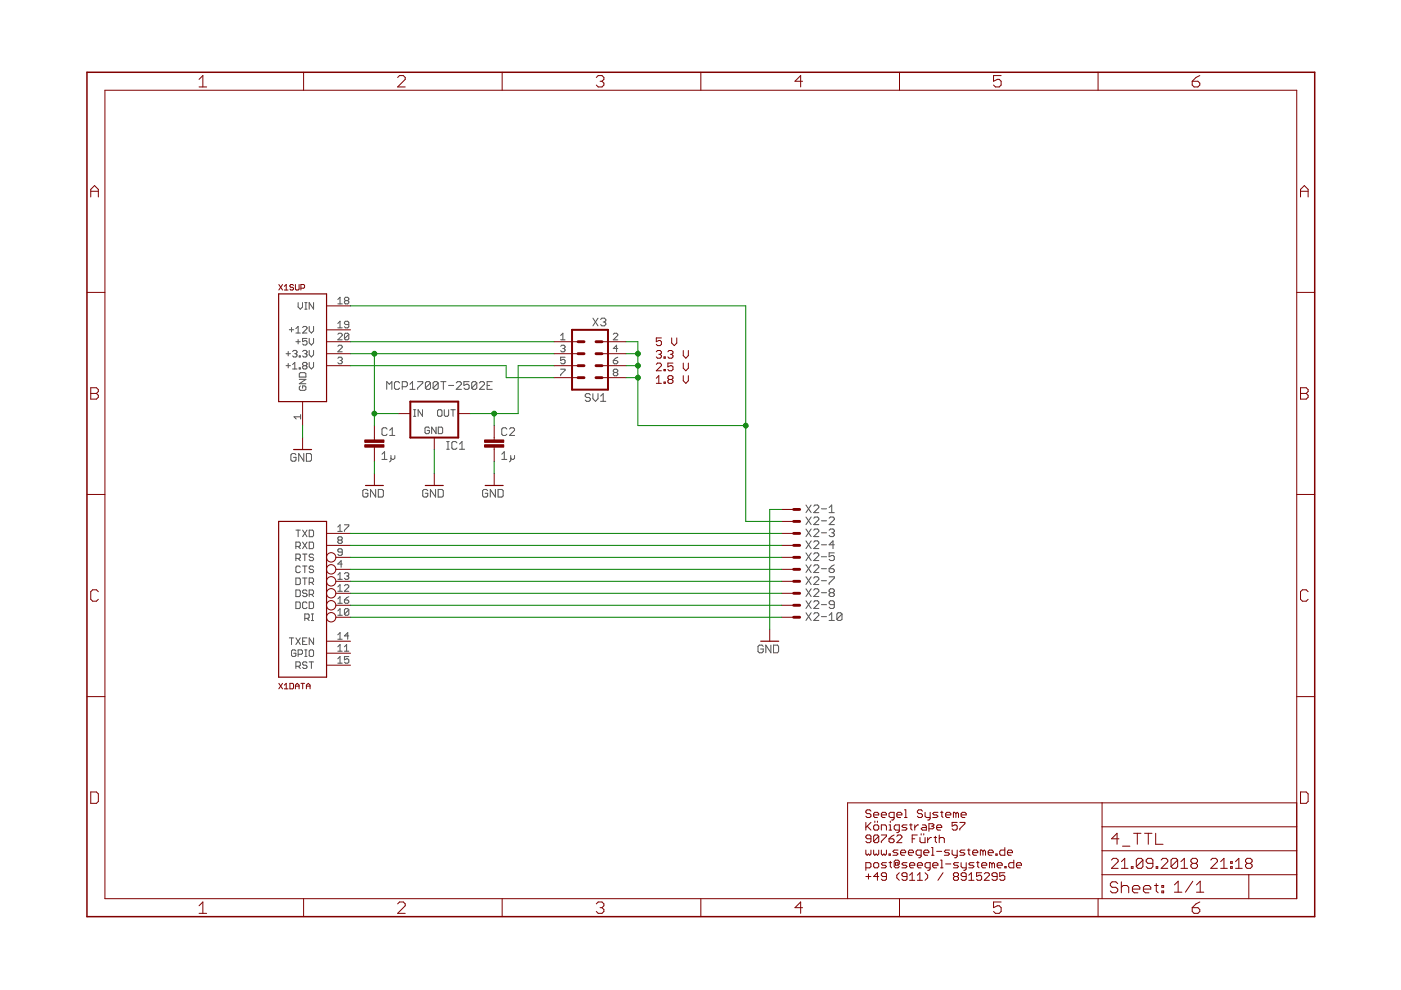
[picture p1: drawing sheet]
<?xml version="1.0" encoding="utf-8"?>
<!DOCTYPE eagle SYSTEM "eagle.dtd">
<eagle version="7.6.0">
<drawing>
<settings>
<setting alwaysvectorfont="yes"/>
<setting verticaltext="up"/>
</settings>
<grid distance="0.1" unitdist="inch" unit="inch" style="lines" multiple="1" display="no" altdistance="0.01" altunitdist="inch" altunit="inch"/>
<schematic xreflabel="%F%N" xrefpart="/%S.%C%R">
<libraries>
<library name="frames">
<symbols>
<symbol name="A4L-LOC">
<wire x1="256.54" y1="3.81" x2="256.54" y2="8.89" width="0.1016" layer="94"/>
<wire x1="256.54" y1="8.89" x2="256.54" y2="13.97" width="0.1016" layer="94"/>
<wire x1="256.54" y1="13.97" x2="256.54" y2="19.05" width="0.1016" layer="94"/>
<wire x1="256.54" y1="19.05" x2="256.54" y2="24.13" width="0.1016" layer="94"/>
<wire x1="161.29" y1="3.81" x2="161.29" y2="24.13" width="0.1016" layer="94"/>
<wire x1="161.29" y1="24.13" x2="215.265" y2="24.13" width="0.1016" layer="94"/>
<wire x1="215.265" y1="24.13" x2="256.54" y2="24.13" width="0.1016" layer="94"/>
<wire x1="246.38" y1="3.81" x2="246.38" y2="8.89" width="0.1016" layer="94"/>
<wire x1="246.38" y1="8.89" x2="256.54" y2="8.89" width="0.1016" layer="94"/>
<wire x1="246.38" y1="8.89" x2="215.265" y2="8.89" width="0.1016" layer="94"/>
<wire x1="215.265" y1="8.89" x2="215.265" y2="3.81" width="0.1016" layer="94"/>
<wire x1="215.265" y1="8.89" x2="215.265" y2="13.97" width="0.1016" layer="94"/>
<wire x1="215.265" y1="13.97" x2="256.54" y2="13.97" width="0.1016" layer="94"/>
<wire x1="215.265" y1="13.97" x2="215.265" y2="19.05" width="0.1016" layer="94"/>
<wire x1="215.265" y1="19.05" x2="256.54" y2="19.05" width="0.1016" layer="94"/>
<wire x1="215.265" y1="19.05" x2="215.265" y2="24.13" width="0.1016" layer="94"/>
<text x="217.17" y="15.24" size="2.54" layer="94">&gt;DRAWING_NAME</text>
<text x="217.17" y="10.16" size="2.286" layer="94">&gt;LAST_DATE_TIME</text>
<text x="230.505" y="5.08" size="2.54" layer="94">&gt;SHEET</text>
<text x="216.916" y="4.953" size="2.54" layer="94">Sheet:</text>
<frame x1="0" y1="0" x2="260.35" y2="179.07" columns="6" rows="4" layer="94"/>
</symbol>
</symbols>
<devicesets>
<deviceset name="A4L-LOC" prefix="FRAME" uservalue="yes">
<gates>
<gate name="G$1" symbol="A4L-LOC" x="0" y="0"/>
</gates>
<devices>
<device name="">
<technologies>
<technology name=""/>
</technologies>
</device>
</devices>
</deviceset>
</devicesets>
</library>
<library name="con-lstb">
<symbols>
<symbol name="MA04-2">
<wire x1="3.81" y1="-7.62" x2="-3.81" y2="-7.62" width="0.4064" layer="94"/>
<wire x1="1.27" y1="0" x2="2.54" y2="0" width="0.6096" layer="94"/>
<wire x1="1.27" y1="-2.54" x2="2.54" y2="-2.54" width="0.6096" layer="94"/>
<wire x1="1.27" y1="-5.08" x2="2.54" y2="-5.08" width="0.6096" layer="94"/>
<wire x1="-2.54" y1="0" x2="-1.27" y2="0" width="0.6096" layer="94"/>
<wire x1="-2.54" y1="-2.54" x2="-1.27" y2="-2.54" width="0.6096" layer="94"/>
<wire x1="-2.54" y1="-5.08" x2="-1.27" y2="-5.08" width="0.6096" layer="94"/>
<wire x1="-3.81" y1="5.08" x2="-3.81" y2="-7.62" width="0.4064" layer="94"/>
<wire x1="3.81" y1="-7.62" x2="3.81" y2="5.08" width="0.4064" layer="94"/>
<wire x1="-3.81" y1="5.08" x2="3.81" y2="5.08" width="0.4064" layer="94"/>
<wire x1="1.27" y1="2.54" x2="2.54" y2="2.54" width="0.6096" layer="94"/>
<wire x1="-2.54" y1="2.54" x2="-1.27" y2="2.54" width="0.6096" layer="94"/>
<text x="-3.81" y="-10.16" size="1.778" layer="96">&gt;VALUE</text>
<text x="-3.81" y="5.842" size="1.778" layer="95">&gt;NAME</text>
<pin name="1" x="7.62" y="-5.08" visible="pad" length="middle" direction="pas" swaplevel="1" rot="R180"/>
<pin name="3" x="7.62" y="-2.54" visible="pad" length="middle" direction="pas" swaplevel="1" rot="R180"/>
<pin name="5" x="7.62" y="0" visible="pad" length="middle" direction="pas" swaplevel="1" rot="R180"/>
<pin name="2" x="-7.62" y="-5.08" visible="pad" length="middle" direction="pas" swaplevel="1"/>
<pin name="4" x="-7.62" y="-2.54" visible="pad" length="middle" direction="pas" swaplevel="1"/>
<pin name="6" x="-7.62" y="0" visible="pad" length="middle" direction="pas" swaplevel="1"/>
<pin name="7" x="7.62" y="2.54" visible="pad" length="middle" direction="pas" swaplevel="1" rot="R180"/>
<pin name="8" x="-7.62" y="2.54" visible="pad" length="middle" direction="pas" swaplevel="1"/>
</symbol>
</symbols>
<devicesets>
<deviceset name="MA04-2" prefix="SV" uservalue="yes">
<gates>
<gate name="G$1" symbol="MA04-2" x="0" y="0"/>
</gates>
<devices>
<device name="" package="MA04-2">
<connects>
<connect gate="G$1" pin="1" pad="1"/>
<connect gate="G$1" pin="2" pad="2"/>
<connect gate="G$1" pin="3" pad="3"/>
<connect gate="G$1" pin="4" pad="4"/>
<connect gate="G$1" pin="5" pad="5"/>
<connect gate="G$1" pin="6" pad="6"/>
<connect gate="G$1" pin="7" pad="7"/>
<connect gate="G$1" pin="8" pad="8"/>
</connects>
<technologies>
<technology name="">
<attribute name="MF" value="" constant="no"/>
<attribute name="MPN" value="" constant="no"/>
<attribute name="OC_FARNELL" value="unknown" constant="no"/>
<attribute name="OC_NEWARK" value="unknown" constant="no"/>
</technology>
</technologies>
</device>
<device name="W" package="MA04-2W">
<connects>
<connect gate="G$1" pin="1" pad="1"/>
<connect gate="G$1" pin="2" pad="2"/>
<connect gate="G$1" pin="3" pad="3"/>
<connect gate="G$1" pin="4" pad="4"/>
<connect gate="G$1" pin="5" pad="5"/>
<connect gate="G$1" pin="6" pad="6"/>
<connect gate="G$1" pin="7" pad="7"/>
<connect gate="G$1" pin="8" pad="8"/>
</connects>
<technologies>
<technology name=""/>
</technologies>
</device>
</devices>
</deviceset>
</devicesets>
</library>
<library name="con-riacon_akl">
<symbols>
<symbol name="M">
<wire x1="1.27" y1="0" x2="0" y2="0" width="0.6096" layer="94"/>
<text x="2.54" y="-0.762" size="1.778" layer="95">&gt;NAME</text>
<pin name="S" x="-2.54" y="0" visible="off" length="short" direction="pas"/>
</symbol>
</symbols>
<devicesets>
<deviceset name="AKL18X-10" prefix="X">
<gates>
<gate name="-1" symbol="M" x="0" y="0" addlevel="always"/>
<gate name="-2" symbol="M" x="0" y="-2.54" addlevel="always"/>
<gate name="-3" symbol="M" x="0" y="-5.08" addlevel="always"/>
<gate name="-4" symbol="M" x="0" y="-7.62" addlevel="always"/>
<gate name="-5" symbol="M" x="0" y="-10.16" addlevel="always"/>
<gate name="-6" symbol="M" x="0" y="-12.7" addlevel="always"/>
<gate name="-7" symbol="M" x="0" y="-15.24" addlevel="always"/>
<gate name="-8" symbol="M" x="0" y="-17.78" addlevel="always"/>
<gate name="-9" symbol="M" x="0" y="-20.32" addlevel="always"/>
<gate name="-10" symbol="M" x="0" y="-22.86" addlevel="always"/>
</gates>
<devices>
<device name="W" package="AKL182-10">
<connects>
<connect gate="-1" pin="S" pad="P$1"/>
<connect gate="-10" pin="S" pad="P$10"/>
<connect gate="-2" pin="S" pad="P$2"/>
<connect gate="-3" pin="S" pad="P$3"/>
<connect gate="-4" pin="S" pad="P$4"/>
<connect gate="-5" pin="S" pad="P$5"/>
<connect gate="-6" pin="S" pad="P$6"/>
<connect gate="-7" pin="S" pad="P$7"/>
<connect gate="-8" pin="S" pad="P$8"/>
<connect gate="-9" pin="S" pad="P$9"/>
</connects>
<technologies>
<technology name=""/>
</technologies>
</device>
<device name="G" package="AKL183-10">
<connects>
<connect gate="-1" pin="S" pad="P$1"/>
<connect gate="-10" pin="S" pad="P$10"/>
<connect gate="-2" pin="S" pad="P$2"/>
<connect gate="-3" pin="S" pad="P$3"/>
<connect gate="-4" pin="S" pad="P$4"/>
<connect gate="-5" pin="S" pad="P$5"/>
<connect gate="-6" pin="S" pad="P$6"/>
<connect gate="-7" pin="S" pad="P$7"/>
<connect gate="-8" pin="S" pad="P$8"/>
<connect gate="-9" pin="S" pad="P$9"/>
</connects>
<technologies>
<technology name=""/>
</technologies>
</device>
</devices>
</deviceset>
</devicesets>
</library>
<library name="supply1">
<symbols>
<symbol name="GND">
<wire x1="-1.905" y1="0" x2="1.905" y2="0" width="0.254" layer="94"/>
<text x="-2.54" y="-2.54" size="1.778" layer="96">&gt;VALUE</text>
<pin name="GND" x="0" y="2.54" visible="off" length="short" direction="sup" rot="R270"/>
</symbol>
</symbols>
<devicesets>
<deviceset name="GND" prefix="GND">
<gates>
<gate name="1" symbol="GND" x="0" y="0"/>
</gates>
<devices>
<device name="">
<technologies>
<technology name=""/>
</technologies>
</device>
</devices>
</deviceset>
</devicesets>
</library>
<library name="AllSerialv2">
<symbols>
<symbol name="ALLSERIALDATA_SLAVE">
<pin name="TXD" x="10.16" y="15.24" length="middle" direction="out" rot="R180"/>
<pin name="RXD" x="10.16" y="12.7" length="middle" direction="in" rot="R180"/>
<pin name="CTS" x="10.16" y="7.62" length="middle" direction="in" function="dot" rot="R180"/>
<pin name="RTS" x="10.16" y="10.16" length="middle" direction="out" function="dot" rot="R180"/>
<pin name="DTR" x="10.16" y="5.08" length="middle" direction="out" function="dot" rot="R180"/>
<pin name="DSR" x="10.16" y="2.54" length="middle" direction="in" function="dot" rot="R180"/>
<pin name="DCD" x="10.16" y="0" length="middle" direction="in" function="dot" rot="R180"/>
<pin name="RI" x="10.16" y="-2.54" length="middle" direction="in" function="dot" rot="R180"/>
<pin name="TXEN" x="10.16" y="-7.62" length="middle" direction="out" rot="R180"/>
<pin name="GPIO" x="10.16" y="-10.16" length="middle" rot="R180"/>
<wire x1="5.08" y1="17.78" x2="-5.08" y2="17.78" width="0.254" layer="94"/>
<wire x1="-5.08" y1="17.78" x2="-5.08" y2="-15.24" width="0.254" layer="94"/>
<wire x1="-5.08" y1="-15.24" x2="5.08" y2="-15.24" width="0.254" layer="94"/>
<wire x1="5.08" y1="-15.24" x2="5.08" y2="17.78" width="0.254" layer="94"/>
<pin name="RST" x="10.16" y="-12.7" length="middle" rot="R180"/>
<text x="-5.08" y="-17.78" size="1.27" layer="94">&gt;NAME</text>
</symbol>
<symbol name="ALLSERIALSUP">
<pin name="GND" x="0" y="-15.24" length="middle" rot="R90"/>
<pin name="+1.8V" x="10.16" y="-2.54" length="middle" rot="R180"/>
<pin name="+3.3V" x="10.16" y="0" length="middle" rot="R180"/>
<pin name="+5V" x="10.16" y="2.54" length="middle" rot="R180"/>
<pin name="+12V" x="10.16" y="5.08" length="middle" rot="R180"/>
<pin name="VIN" x="10.16" y="10.16" length="middle" rot="R180"/>
<wire x1="5.08" y1="12.7" x2="-5.08" y2="12.7" width="0.254" layer="94"/>
<wire x1="-5.08" y1="12.7" x2="-5.08" y2="-10.16" width="0.254" layer="94"/>
<wire x1="-5.08" y1="-10.16" x2="5.08" y2="-10.16" width="0.254" layer="94"/>
<wire x1="5.08" y1="-10.16" x2="5.08" y2="12.7" width="0.254" layer="94"/>
<text x="-5.08" y="13.462" size="1.27" layer="94">&gt;NAME</text>
</symbol>
<symbol name="ALLSERIALUSB">
<pin name="D-" x="10.16" y="-2.54" length="middle" rot="R180"/>
<pin name="D+" x="10.16" y="0" length="middle" rot="R180"/>
<pin name="VUSB" x="10.16" y="2.54" length="middle" rot="R180"/>
<wire x1="5.08" y1="5.08" x2="-5.08" y2="5.08" width="0.254" layer="94"/>
<wire x1="-5.08" y1="5.08" x2="-5.08" y2="-5.08" width="0.254" layer="94"/>
<wire x1="-5.08" y1="-5.08" x2="5.08" y2="-5.08" width="0.254" layer="94"/>
<wire x1="5.08" y1="-5.08" x2="5.08" y2="5.08" width="0.254" layer="94"/>
<text x="-5.08" y="5.842" size="1.27" layer="94">&gt;NAME</text>
</symbol>
</symbols>
<devicesets>
<deviceset name="ALLSERIALSLAVE" prefix="X">
<gates>
<gate name="DATA" symbol="ALLSERIALDATA_SLAVE" x="0" y="0"/>
<gate name="SUP" symbol="ALLSERIALSUP" x="0" y="-35.56" addlevel="always"/>
<gate name="USB" symbol="ALLSERIALUSB" x="0" y="-63.5" addlevel="request"/>
</gates>
<devices>
<device name="" package="DAUGHTER-THT">
<connects>
<connect gate="DATA" pin="CTS" pad="4"/>
<connect gate="DATA" pin="DCD" pad="16"/>
<connect gate="DATA" pin="DSR" pad="12"/>
<connect gate="DATA" pin="DTR" pad="13"/>
<connect gate="DATA" pin="GPIO" pad="11"/>
<connect gate="DATA" pin="RI" pad="10"/>
<connect gate="DATA" pin="RST" pad="15"/>
<connect gate="DATA" pin="RTS" pad="9"/>
<connect gate="DATA" pin="RXD" pad="8"/>
<connect gate="DATA" pin="TXD" pad="17"/>
<connect gate="DATA" pin="TXEN" pad="14"/>
<connect gate="SUP" pin="+1.8V" pad="3"/>
<connect gate="SUP" pin="+12V" pad="19"/>
<connect gate="SUP" pin="+3.3V" pad="2"/>
<connect gate="SUP" pin="+5V" pad="20"/>
<connect gate="SUP" pin="GND" pad="1"/>
<connect gate="SUP" pin="VIN" pad="18"/>
<connect gate="USB" pin="D+" pad="6"/>
<connect gate="USB" pin="D-" pad="5"/>
<connect gate="USB" pin="VUSB" pad="7"/>
</connects>
<technologies>
<technology name=""/>
</technologies>
</device>
</devices>
</deviceset>
</devicesets>
</library>
<library name="SeeSys">
<symbols>
<symbol name="VREG">
<wire x1="-5.08" y1="-5.08" x2="5.08" y2="-5.08" width="0.4064" layer="94"/>
<wire x1="5.08" y1="-5.08" x2="5.08" y2="2.54" width="0.4064" layer="94"/>
<wire x1="5.08" y1="2.54" x2="-5.08" y2="2.54" width="0.4064" layer="94"/>
<wire x1="-5.08" y1="2.54" x2="-5.08" y2="-5.08" width="0.4064" layer="94"/>
<text x="2.54" y="-7.62" size="1.778" layer="95">&gt;NAME</text>
<text x="2.54" y="-10.16" size="1.778" layer="96">&gt;VALUE</text>
<text x="-2.032" y="-4.318" size="1.524" layer="95">GND</text>
<text x="-4.445" y="-0.635" size="1.524" layer="95">IN</text>
<text x="0.635" y="-0.635" size="1.524" layer="95">OUT</text>
<pin name="IN" x="-7.62" y="0" visible="off" length="short" direction="in"/>
<pin name="GND" x="0" y="-7.62" visible="off" length="short" direction="in" rot="R90"/>
<pin name="OUT" x="7.62" y="0" visible="off" length="short" direction="pas" rot="R180"/>
</symbol>
</symbols>
<devicesets>
<deviceset name="MCP170X" prefix="IC">
<gates>
<gate name="G$1" symbol="VREG" x="0" y="0"/>
</gates>
<devices>
<device name="" package="SOT23">
<connects>
<connect gate="G$1" pin="GND" pad="1"/>
<connect gate="G$1" pin="IN" pad="3"/>
<connect gate="G$1" pin="OUT" pad="2"/>
</connects>
<technologies>
<technology name=""/>
</technologies>
</device>
</devices>
</deviceset>
</devicesets>
</library>
<library name="rcl">
<symbols>
<symbol name="C-EU">
<wire x1="0" y1="0" x2="0" y2="-0.508" width="0.1524" layer="94"/>
<wire x1="0" y1="-2.54" x2="0" y2="-2.032" width="0.1524" layer="94"/>
<text x="1.524" y="0.381" size="1.778" layer="95">&gt;NAME</text>
<text x="1.524" y="-4.699" size="1.778" layer="96">&gt;VALUE</text>
<rectangle x1="-2.032" y1="-2.032" x2="2.032" y2="-1.524" layer="94"/>
<rectangle x1="-2.032" y1="-1.016" x2="2.032" y2="-0.508" layer="94"/>
<pin name="1" x="0" y="2.54" visible="off" length="short" direction="pas" swaplevel="1" rot="R270"/>
<pin name="2" x="0" y="-5.08" visible="off" length="short" direction="pas" swaplevel="1" rot="R90"/>
</symbol>
</symbols>
<devicesets>
<deviceset name="C-EU" prefix="C" uservalue="yes">
<gates>
<gate name="G$1" symbol="C-EU" x="0" y="0"/>
</gates>
<devices>
<device name="C0402" package="C0402">
<connects>
<connect gate="G$1" pin="1" pad="1"/>
<connect gate="G$1" pin="2" pad="2"/>
</connects>
<technologies>
<technology name=""/>
</technologies>
</device>
<device name="C0504" package="C0504">
<connects>
<connect gate="G$1" pin="1" pad="1"/>
<connect gate="G$1" pin="2" pad="2"/>
</connects>
<technologies>
<technology name=""/>
</technologies>
</device>
<device name="C0603" package="C0603">
<connects>
<connect gate="G$1" pin="1" pad="1"/>
<connect gate="G$1" pin="2" pad="2"/>
</connects>
<technologies>
<technology name=""/>
</technologies>
</device>
<device name="C0805" package="C0805">
<connects>
<connect gate="G$1" pin="1" pad="1"/>
<connect gate="G$1" pin="2" pad="2"/>
</connects>
<technologies>
<technology name=""/>
</technologies>
</device>
<device name="C1206" package="C1206">
<connects>
<connect gate="G$1" pin="1" pad="1"/>
<connect gate="G$1" pin="2" pad="2"/>
</connects>
<technologies>
<technology name=""/>
</technologies>
</device>
<device name="C1210" package="C1210">
<connects>
<connect gate="G$1" pin="1" pad="1"/>
<connect gate="G$1" pin="2" pad="2"/>
</connects>
<technologies>
<technology name=""/>
</technologies>
</device>
<device name="C1310" package="C1310">
<connects>
<connect gate="G$1" pin="1" pad="1"/>
<connect gate="G$1" pin="2" pad="2"/>
</connects>
<technologies>
<technology name=""/>
</technologies>
</device>
<device name="C1608" package="C1608">
<connects>
<connect gate="G$1" pin="1" pad="1"/>
<connect gate="G$1" pin="2" pad="2"/>
</connects>
<technologies>
<technology name=""/>
</technologies>
</device>
<device name="C1812" package="C1812">
<connects>
<connect gate="G$1" pin="1" pad="1"/>
<connect gate="G$1" pin="2" pad="2"/>
</connects>
<technologies>
<technology name=""/>
</technologies>
</device>
<device name="C1825" package="C1825">
<connects>
<connect gate="G$1" pin="1" pad="1"/>
<connect gate="G$1" pin="2" pad="2"/>
</connects>
<technologies>
<technology name=""/>
</technologies>
</device>
<device name="C2012" package="C2012">
<connects>
<connect gate="G$1" pin="1" pad="1"/>
<connect gate="G$1" pin="2" pad="2"/>
</connects>
<technologies>
<technology name=""/>
</technologies>
</device>
<device name="C3216" package="C3216">
<connects>
<connect gate="G$1" pin="1" pad="1"/>
<connect gate="G$1" pin="2" pad="2"/>
</connects>
<technologies>
<technology name=""/>
</technologies>
</device>
<device name="C3225" package="C3225">
<connects>
<connect gate="G$1" pin="1" pad="1"/>
<connect gate="G$1" pin="2" pad="2"/>
</connects>
<technologies>
<technology name=""/>
</technologies>
</device>
<device name="C4532" package="C4532">
<connects>
<connect gate="G$1" pin="1" pad="1"/>
<connect gate="G$1" pin="2" pad="2"/>
</connects>
<technologies>
<technology name=""/>
</technologies>
</device>
<device name="C4564" package="C4564">
<connects>
<connect gate="G$1" pin="1" pad="1"/>
<connect gate="G$1" pin="2" pad="2"/>
</connects>
<technologies>
<technology name=""/>
</technologies>
</device>
<device name="025-024X044" package="C025-024X044">
<connects>
<connect gate="G$1" pin="1" pad="1"/>
<connect gate="G$1" pin="2" pad="2"/>
</connects>
<technologies>
<technology name=""/>
</technologies>
</device>
<device name="025-025X050" package="C025-025X050">
<connects>
<connect gate="G$1" pin="1" pad="1"/>
<connect gate="G$1" pin="2" pad="2"/>
</connects>
<technologies>
<technology name=""/>
</technologies>
</device>
<device name="025-030X050" package="C025-030X050">
<connects>
<connect gate="G$1" pin="1" pad="1"/>
<connect gate="G$1" pin="2" pad="2"/>
</connects>
<technologies>
<technology name=""/>
</technologies>
</device>
<device name="025-040X050" package="C025-040X050">
<connects>
<connect gate="G$1" pin="1" pad="1"/>
<connect gate="G$1" pin="2" pad="2"/>
</connects>
<technologies>
<technology name=""/>
</technologies>
</device>
<device name="025-050X050" package="C025-050X050">
<connects>
<connect gate="G$1" pin="1" pad="1"/>
<connect gate="G$1" pin="2" pad="2"/>
</connects>
<technologies>
<technology name=""/>
</technologies>
</device>
<device name="025-060X050" package="C025-060X050">
<connects>
<connect gate="G$1" pin="1" pad="1"/>
<connect gate="G$1" pin="2" pad="2"/>
</connects>
<technologies>
<technology name=""/>
</technologies>
</device>
<device name="C025_050-024X070" package="C025_050-024X070">
<connects>
<connect gate="G$1" pin="1" pad="1"/>
<connect gate="G$1" pin="2" pad="2"/>
</connects>
<technologies>
<technology name=""/>
</technologies>
</device>
<device name="025_050-025X075" package="C025_050-025X075">
<connects>
<connect gate="G$1" pin="1" pad="1"/>
<connect gate="G$1" pin="2" pad="2"/>
</connects>
<technologies>
<technology name=""/>
</technologies>
</device>
<device name="025_050-035X075" package="C025_050-035X075">
<connects>
<connect gate="G$1" pin="1" pad="1"/>
<connect gate="G$1" pin="2" pad="2"/>
</connects>
<technologies>
<technology name=""/>
</technologies>
</device>
<device name="025_050-045X075" package="C025_050-045X075">
<connects>
<connect gate="G$1" pin="1" pad="1"/>
<connect gate="G$1" pin="2" pad="2"/>
</connects>
<technologies>
<technology name=""/>
</technologies>
</device>
<device name="025_050-055X075" package="C025_050-055X075">
<connects>
<connect gate="G$1" pin="1" pad="1"/>
<connect gate="G$1" pin="2" pad="2"/>
</connects>
<technologies>
<technology name=""/>
</technologies>
</device>
<device name="050-024X044" package="C050-024X044">
<connects>
<connect gate="G$1" pin="1" pad="1"/>
<connect gate="G$1" pin="2" pad="2"/>
</connects>
<technologies>
<technology name=""/>
</technologies>
</device>
<device name="050-025X075" package="C050-025X075">
<connects>
<connect gate="G$1" pin="1" pad="1"/>
<connect gate="G$1" pin="2" pad="2"/>
</connects>
<technologies>
<technology name=""/>
</technologies>
</device>
<device name="050-045X075" package="C050-045X075">
<connects>
<connect gate="G$1" pin="1" pad="1"/>
<connect gate="G$1" pin="2" pad="2"/>
</connects>
<technologies>
<technology name=""/>
</technologies>
</device>
<device name="050-030X075" package="C050-030X075">
<connects>
<connect gate="G$1" pin="1" pad="1"/>
<connect gate="G$1" pin="2" pad="2"/>
</connects>
<technologies>
<technology name=""/>
</technologies>
</device>
<device name="050-050X075" package="C050-050X075">
<connects>
<connect gate="G$1" pin="1" pad="1"/>
<connect gate="G$1" pin="2" pad="2"/>
</connects>
<technologies>
<technology name=""/>
</technologies>
</device>
<device name="050-055X075" package="C050-055X075">
<connects>
<connect gate="G$1" pin="1" pad="1"/>
<connect gate="G$1" pin="2" pad="2"/>
</connects>
<technologies>
<technology name=""/>
</technologies>
</device>
<device name="050-075X075" package="C050-075X075">
<connects>
<connect gate="G$1" pin="1" pad="1"/>
<connect gate="G$1" pin="2" pad="2"/>
</connects>
<technologies>
<technology name=""/>
</technologies>
</device>
<device name="050H075X075" package="C050H075X075">
<connects>
<connect gate="G$1" pin="1" pad="1"/>
<connect gate="G$1" pin="2" pad="2"/>
</connects>
<technologies>
<technology name=""/>
</technologies>
</device>
<device name="075-032X103" package="C075-032X103">
<connects>
<connect gate="G$1" pin="1" pad="1"/>
<connect gate="G$1" pin="2" pad="2"/>
</connects>
<technologies>
<technology name=""/>
</technologies>
</device>
<device name="075-042X103" package="C075-042X103">
<connects>
<connect gate="G$1" pin="1" pad="1"/>
<connect gate="G$1" pin="2" pad="2"/>
</connects>
<technologies>
<technology name=""/>
</technologies>
</device>
<device name="075-052X106" package="C075-052X106">
<connects>
<connect gate="G$1" pin="1" pad="1"/>
<connect gate="G$1" pin="2" pad="2"/>
</connects>
<technologies>
<technology name=""/>
</technologies>
</device>
<device name="102-043X133" package="C102-043X133">
<connects>
<connect gate="G$1" pin="1" pad="1"/>
<connect gate="G$1" pin="2" pad="2"/>
</connects>
<technologies>
<technology name=""/>
</technologies>
</device>
<device name="102-054X133" package="C102-054X133">
<connects>
<connect gate="G$1" pin="1" pad="1"/>
<connect gate="G$1" pin="2" pad="2"/>
</connects>
<technologies>
<technology name=""/>
</technologies>
</device>
<device name="102-064X133" package="C102-064X133">
<connects>
<connect gate="G$1" pin="1" pad="1"/>
<connect gate="G$1" pin="2" pad="2"/>
</connects>
<technologies>
<technology name=""/>
</technologies>
</device>
<device name="102_152-062X184" package="C102_152-062X184">
<connects>
<connect gate="G$1" pin="1" pad="1"/>
<connect gate="G$1" pin="2" pad="2"/>
</connects>
<technologies>
<technology name=""/>
</technologies>
</device>
<device name="150-054X183" package="C150-054X183">
<connects>
<connect gate="G$1" pin="1" pad="1"/>
<connect gate="G$1" pin="2" pad="2"/>
</connects>
<technologies>
<technology name=""/>
</technologies>
</device>
<device name="150-064X183" package="C150-064X183">
<connects>
<connect gate="G$1" pin="1" pad="1"/>
<connect gate="G$1" pin="2" pad="2"/>
</connects>
<technologies>
<technology name=""/>
</technologies>
</device>
<device name="150-072X183" package="C150-072X183">
<connects>
<connect gate="G$1" pin="1" pad="1"/>
<connect gate="G$1" pin="2" pad="2"/>
</connects>
<technologies>
<technology name=""/>
</technologies>
</device>
<device name="150-084X183" package="C150-084X183">
<connects>
<connect gate="G$1" pin="1" pad="1"/>
<connect gate="G$1" pin="2" pad="2"/>
</connects>
<technologies>
<technology name=""/>
</technologies>
</device>
<device name="150-091X182" package="C150-091X182">
<connects>
<connect gate="G$1" pin="1" pad="1"/>
<connect gate="G$1" pin="2" pad="2"/>
</connects>
<technologies>
<technology name=""/>
</technologies>
</device>
<device name="225-062X268" package="C225-062X268">
<connects>
<connect gate="G$1" pin="1" pad="1"/>
<connect gate="G$1" pin="2" pad="2"/>
</connects>
<technologies>
<technology name=""/>
</technologies>
</device>
<device name="225-074X268" package="C225-074X268">
<connects>
<connect gate="G$1" pin="1" pad="1"/>
<connect gate="G$1" pin="2" pad="2"/>
</connects>
<technologies>
<technology name=""/>
</technologies>
</device>
<device name="225-087X268" package="C225-087X268">
<connects>
<connect gate="G$1" pin="1" pad="1"/>
<connect gate="G$1" pin="2" pad="2"/>
</connects>
<technologies>
<technology name=""/>
</technologies>
</device>
<device name="225-108X268" package="C225-108X268">
<connects>
<connect gate="G$1" pin="1" pad="1"/>
<connect gate="G$1" pin="2" pad="2"/>
</connects>
<technologies>
<technology name=""/>
</technologies>
</device>
<device name="225-113X268" package="C225-113X268">
<connects>
<connect gate="G$1" pin="1" pad="1"/>
<connect gate="G$1" pin="2" pad="2"/>
</connects>
<technologies>
<technology name=""/>
</technologies>
</device>
<device name="275-093X316" package="C275-093X316">
<connects>
<connect gate="G$1" pin="1" pad="1"/>
<connect gate="G$1" pin="2" pad="2"/>
</connects>
<technologies>
<technology name=""/>
</technologies>
</device>
<device name="275-113X316" package="C275-113X316">
<connects>
<connect gate="G$1" pin="1" pad="1"/>
<connect gate="G$1" pin="2" pad="2"/>
</connects>
<technologies>
<technology name=""/>
</technologies>
</device>
<device name="275-134X316" package="C275-134X316">
<connects>
<connect gate="G$1" pin="1" pad="1"/>
<connect gate="G$1" pin="2" pad="2"/>
</connects>
<technologies>
<technology name=""/>
</technologies>
</device>
<device name="275-205X316" package="C275-205X316">
<connects>
<connect gate="G$1" pin="1" pad="1"/>
<connect gate="G$1" pin="2" pad="2"/>
</connects>
<technologies>
<technology name=""/>
</technologies>
</device>
<device name="325-137X374" package="C325-137X374">
<connects>
<connect gate="G$1" pin="1" pad="1"/>
<connect gate="G$1" pin="2" pad="2"/>
</connects>
<technologies>
<technology name=""/>
</technologies>
</device>
<device name="325-162X374" package="C325-162X374">
<connects>
<connect gate="G$1" pin="1" pad="1"/>
<connect gate="G$1" pin="2" pad="2"/>
</connects>
<technologies>
<technology name=""/>
</technologies>
</device>
<device name="325-182X374" package="C325-182X374">
<connects>
<connect gate="G$1" pin="1" pad="1"/>
<connect gate="G$1" pin="2" pad="2"/>
</connects>
<technologies>
<technology name=""/>
</technologies>
</device>
<device name="375-192X418" package="C375-192X418">
<connects>
<connect gate="G$1" pin="1" pad="1"/>
<connect gate="G$1" pin="2" pad="2"/>
</connects>
<technologies>
<technology name=""/>
</technologies>
</device>
<device name="375-203X418" package="C375-203X418">
<connects>
<connect gate="G$1" pin="1" pad="1"/>
<connect gate="G$1" pin="2" pad="2"/>
</connects>
<technologies>
<technology name=""/>
</technologies>
</device>
<device name="050-035X075" package="C050-035X075">
<connects>
<connect gate="G$1" pin="1" pad="1"/>
<connect gate="G$1" pin="2" pad="2"/>
</connects>
<technologies>
<technology name=""/>
</technologies>
</device>
<device name="375-155X418" package="C375-155X418">
<connects>
<connect gate="G$1" pin="1" pad="1"/>
<connect gate="G$1" pin="2" pad="2"/>
</connects>
<technologies>
<technology name=""/>
</technologies>
</device>
<device name="075-063X106" package="C075-063X106">
<connects>
<connect gate="G$1" pin="1" pad="1"/>
<connect gate="G$1" pin="2" pad="2"/>
</connects>
<technologies>
<technology name=""/>
</technologies>
</device>
<device name="275-154X316" package="C275-154X316">
<connects>
<connect gate="G$1" pin="1" pad="1"/>
<connect gate="G$1" pin="2" pad="2"/>
</connects>
<technologies>
<technology name=""/>
</technologies>
</device>
<device name="275-173X316" package="C275-173X316">
<connects>
<connect gate="G$1" pin="1" pad="1"/>
<connect gate="G$1" pin="2" pad="2"/>
</connects>
<technologies>
<technology name=""/>
</technologies>
</device>
<device name="C0402K" package="C0402K">
<connects>
<connect gate="G$1" pin="1" pad="1"/>
<connect gate="G$1" pin="2" pad="2"/>
</connects>
<technologies>
<technology name=""/>
</technologies>
</device>
<device name="C0603K" package="C0603K">
<connects>
<connect gate="G$1" pin="1" pad="1"/>
<connect gate="G$1" pin="2" pad="2"/>
</connects>
<technologies>
<technology name=""/>
</technologies>
</device>
<device name="C0805K" package="C0805K">
<connects>
<connect gate="G$1" pin="1" pad="1"/>
<connect gate="G$1" pin="2" pad="2"/>
</connects>
<technologies>
<technology name=""/>
</technologies>
</device>
<device name="C1206K" package="C1206K">
<connects>
<connect gate="G$1" pin="1" pad="1"/>
<connect gate="G$1" pin="2" pad="2"/>
</connects>
<technologies>
<technology name=""/>
</technologies>
</device>
<device name="C1210K" package="C1210K">
<connects>
<connect gate="G$1" pin="1" pad="1"/>
<connect gate="G$1" pin="2" pad="2"/>
</connects>
<technologies>
<technology name=""/>
</technologies>
</device>
<device name="C1812K" package="C1812K">
<connects>
<connect gate="G$1" pin="1" pad="1"/>
<connect gate="G$1" pin="2" pad="2"/>
</connects>
<technologies>
<technology name=""/>
</technologies>
</device>
<device name="C1825K" package="C1825K">
<connects>
<connect gate="G$1" pin="1" pad="1"/>
<connect gate="G$1" pin="2" pad="2"/>
</connects>
<technologies>
<technology name=""/>
</technologies>
</device>
<device name="C2220K" package="C2220K">
<connects>
<connect gate="G$1" pin="1" pad="1"/>
<connect gate="G$1" pin="2" pad="2"/>
</connects>
<technologies>
<technology name=""/>
</technologies>
</device>
<device name="C2225K" package="C2225K">
<connects>
<connect gate="G$1" pin="1" pad="1"/>
<connect gate="G$1" pin="2" pad="2"/>
</connects>
<technologies>
<technology name=""/>
</technologies>
</device>
<device name="HPC0201" package="HPC0201">
<connects>
<connect gate="G$1" pin="1" pad="1"/>
<connect gate="G$1" pin="2" pad="2"/>
</connects>
<technologies>
<technology name=""/>
</technologies>
</device>
<device name="C0201" package="C0201">
<connects>
<connect gate="G$1" pin="1" pad="1"/>
<connect gate="G$1" pin="2" pad="2"/>
</connects>
<technologies>
<technology name=""/>
</technologies>
</device>
<device name="C1808" package="C1808">
<connects>
<connect gate="G$1" pin="1" pad="1"/>
<connect gate="G$1" pin="2" pad="2"/>
</connects>
<technologies>
<technology name=""/>
</technologies>
</device>
<device name="C3640" package="C3640">
<connects>
<connect gate="G$1" pin="1" pad="1"/>
<connect gate="G$1" pin="2" pad="2"/>
</connects>
<technologies>
<technology name=""/>
</technologies>
</device>
<device name="01005" package="C01005">
<connects>
<connect gate="G$1" pin="1" pad="1"/>
<connect gate="G$1" pin="2" pad="2"/>
</connects>
<technologies>
<technology name=""/>
</technologies>
</device>
</devices>
</deviceset>
</devicesets>
</library>
</libraries>
<attributes>
</attributes>
<variantdefs>
</variantdefs>
<classes>
<class number="0" name="default" width="0" drill="0">
</class>
</classes>
<parts>
<part name="FRAME4" library="frames" deviceset="A4L-LOC" device=""/>
<part name="X2" library="con-riacon_akl" deviceset="AKL18X-10" device="W">
<attribute name="OC_REICHELT" value="AKL 182-10"/>
</part>
<part name="GND1" library="supply1" deviceset="GND" device=""/>
<part name="GND2" library="supply1" deviceset="GND" device=""/>
<part name="X1" library="AllSerialv2" deviceset="ALLSERIALSLAVE" device=""/>
<part name="SV1" library="con-lstb" deviceset="MA04-2" device="W" value="X3"/>
<part name="IC1" library="SeeSys" deviceset="MCP170X" device="" value="MCP1700T-2502E"/>
<part name="C1" library="rcl" deviceset="C-EU" device="C0805K" value="1µ"/>
<part name="C2" library="rcl" deviceset="C-EU" device="C0805K" value="1µ"/>
<part name="GND3" library="supply1" deviceset="GND" device=""/>
<part name="GND4" library="supply1" deviceset="GND" device=""/>
<part name="GND5" library="supply1" deviceset="GND" device=""/>
</parts>
<sheets>
<sheet>
<plain>
<text x="120.65" y="113.03" size="1.778" layer="94">5 V
3.3 V
2.5 V
1.8 V</text>
<text x="165.1" y="7.62" size="1.778" layer="94">Seegel Systeme
Königstraße 57
90762 Fürth
www.seegel-systeme.de
post@seegel-systeme.de
+49 (911) / 8915295</text>
</plain>
<instances>
<instance part="FRAME4" gate="G$1" x="0" y="0"/>
<instance part="X2" gate="-1" x="149.86" y="86.36"/>
<instance part="X2" gate="-2" x="149.86" y="83.82"/>
<instance part="X2" gate="-3" x="149.86" y="81.28"/>
<instance part="X2" gate="-4" x="149.86" y="78.74"/>
<instance part="X2" gate="-5" x="149.86" y="76.2">
<attribute name="OC_REICHELT" x="149.86" y="76.2" size="1.778" layer="96" display="off"/>
</instance>
<instance part="X2" gate="-6" x="149.86" y="73.66"/>
<instance part="X2" gate="-7" x="149.86" y="71.12"/>
<instance part="X2" gate="-8" x="149.86" y="68.58"/>
<instance part="X2" gate="-9" x="149.86" y="66.04"/>
<instance part="X2" gate="-10" x="149.86" y="63.5"/>
<instance part="GND1" gate="1" x="45.72" y="99.06"/>
<instance part="GND2" gate="1" x="144.78" y="58.42"/>
<instance part="X1" gate="DATA" x="45.72" y="66.04"/>
<instance part="X1" gate="SUP" x="45.72" y="119.38"/>
<instance part="SV1" gate="G$1" x="106.68" y="116.84" rot="R180"/>
<instance part="IC1" gate="G$1" x="73.66" y="106.68" smashed="yes">
<attribute name="NAME" x="76.2" y="99.06" size="1.778" layer="95"/>
<attribute name="VALUE" x="63.5" y="111.76" size="1.778" layer="96"/>
</instance>
<instance part="C1" gate="G$1" x="60.96" y="101.6"/>
<instance part="C2" gate="G$1" x="86.36" y="101.6"/>
<instance part="GND3" gate="1" x="60.96" y="91.44"/>
<instance part="GND4" gate="1" x="73.66" y="91.44"/>
<instance part="GND5" gate="1" x="86.36" y="91.44"/>
</instances>
<busses>
</busses>
<nets>
<net name="TXD4" class="0">
<segment>
<pinref part="X2" gate="-3" pin="S"/>
<wire x1="147.32" y1="81.28" x2="55.88" y2="81.28" width="0.1524" layer="91"/>
<pinref part="X1" gate="DATA" pin="TXD"/>
</segment>
</net>
<net name="RXD4" class="0">
<segment>
<pinref part="X2" gate="-4" pin="S"/>
<wire x1="147.32" y1="78.74" x2="55.88" y2="78.74" width="0.1524" layer="91"/>
<pinref part="X1" gate="DATA" pin="RXD"/>
</segment>
</net>
<net name="RTS4" class="0">
<segment>
<pinref part="X2" gate="-5" pin="S"/>
<wire x1="55.88" y1="76.2" x2="147.32" y2="76.2" width="0.1524" layer="91"/>
<pinref part="X1" gate="DATA" pin="RTS"/>
</segment>
</net>
<net name="CTS4" class="0">
<segment>
<pinref part="X2" gate="-6" pin="S"/>
<wire x1="147.32" y1="73.66" x2="55.88" y2="73.66" width="0.1524" layer="91"/>
<pinref part="X1" gate="DATA" pin="CTS"/>
</segment>
</net>
<net name="DTR4" class="0">
<segment>
<pinref part="X2" gate="-7" pin="S"/>
<wire x1="147.32" y1="71.12" x2="55.88" y2="71.12" width="0.1524" layer="91"/>
<pinref part="X1" gate="DATA" pin="DTR"/>
</segment>
</net>
<net name="DSR4" class="0">
<segment>
<pinref part="X2" gate="-8" pin="S"/>
<wire x1="147.32" y1="68.58" x2="55.88" y2="68.58" width="0.1524" layer="91"/>
<pinref part="X1" gate="DATA" pin="DSR"/>
</segment>
</net>
<net name="DCD4" class="0">
<segment>
<pinref part="X2" gate="-9" pin="S"/>
<wire x1="55.88" y1="66.04" x2="147.32" y2="66.04" width="0.1524" layer="91"/>
<pinref part="X1" gate="DATA" pin="DCD"/>
</segment>
</net>
<net name="RI4" class="0">
<segment>
<pinref part="X2" gate="-10" pin="S"/>
<wire x1="147.32" y1="63.5" x2="55.88" y2="63.5" width="0.1524" layer="91"/>
<pinref part="X1" gate="DATA" pin="RI"/>
</segment>
</net>
<net name="GND" class="0">
<segment>
<wire x1="45.72" y1="101.6" x2="45.72" y2="104.14" width="0.1524" layer="91"/>
<pinref part="GND1" gate="1" pin="GND"/>
<pinref part="X1" gate="SUP" pin="GND"/>
</segment>
<segment>
<pinref part="X2" gate="-1" pin="S"/>
<wire x1="147.32" y1="86.36" x2="144.78" y2="86.36" width="0.1524" layer="91"/>
<wire x1="144.78" y1="86.36" x2="144.78" y2="60.96" width="0.1524" layer="91"/>
<pinref part="GND2" gate="1" pin="GND"/>
</segment>
<segment>
<pinref part="C1" gate="G$1" pin="2"/>
<pinref part="GND3" gate="1" pin="GND"/>
<wire x1="60.96" y1="96.52" x2="60.96" y2="93.98" width="0.1524" layer="91"/>
</segment>
<segment>
<pinref part="IC1" gate="G$1" pin="GND"/>
<pinref part="GND4" gate="1" pin="GND"/>
<wire x1="73.66" y1="99.06" x2="73.66" y2="93.98" width="0.1524" layer="91"/>
</segment>
<segment>
<pinref part="C2" gate="G$1" pin="2"/>
<pinref part="GND5" gate="1" pin="GND"/>
<wire x1="86.36" y1="96.52" x2="86.36" y2="93.98" width="0.1524" layer="91"/>
</segment>
</net>
<net name="N$1" class="0">
<segment>
<wire x1="116.84" y1="104.14" x2="116.84" y2="114.3" width="0.1524" layer="91"/>
<pinref part="SV1" gate="G$1" pin="2"/>
<wire x1="116.84" y1="114.3" x2="116.84" y2="116.84" width="0.1524" layer="91"/>
<wire x1="116.84" y1="116.84" x2="116.84" y2="119.38" width="0.1524" layer="91"/>
<wire x1="116.84" y1="119.38" x2="116.84" y2="121.92" width="0.1524" layer="91"/>
<wire x1="114.3" y1="121.92" x2="116.84" y2="121.92" width="0.1524" layer="91"/>
<pinref part="SV1" gate="G$1" pin="4"/>
<wire x1="114.3" y1="119.38" x2="116.84" y2="119.38" width="0.1524" layer="91"/>
<junction x="116.84" y="119.38"/>
<pinref part="SV1" gate="G$1" pin="6"/>
<wire x1="114.3" y1="116.84" x2="116.84" y2="116.84" width="0.1524" layer="91"/>
<junction x="116.84" y="116.84"/>
<pinref part="SV1" gate="G$1" pin="8"/>
<wire x1="114.3" y1="114.3" x2="116.84" y2="114.3" width="0.1524" layer="91"/>
<junction x="116.84" y="114.3"/>
<pinref part="X2" gate="-2" pin="S"/>
<wire x1="147.32" y1="83.82" x2="139.7" y2="83.82" width="0.1524" layer="91"/>
<wire x1="55.88" y1="129.54" x2="139.7" y2="129.54" width="0.1524" layer="91"/>
<wire x1="139.7" y1="129.54" x2="139.7" y2="104.14" width="0.1524" layer="91"/>
<wire x1="139.7" y1="104.14" x2="139.7" y2="83.82" width="0.1524" layer="91"/>
<wire x1="116.84" y1="104.14" x2="139.7" y2="104.14" width="0.1524" layer="91"/>
<junction x="139.7" y="104.14"/>
<pinref part="X1" gate="SUP" pin="VIN"/>
</segment>
</net>
<net name="N$4" class="0">
<segment>
<wire x1="55.88" y1="121.92" x2="99.06" y2="121.92" width="0.1524" layer="91"/>
<pinref part="X1" gate="SUP" pin="+5V"/>
<pinref part="SV1" gate="G$1" pin="1"/>
</segment>
</net>
<net name="N$2" class="0">
<segment>
<pinref part="X1" gate="SUP" pin="+1.8V"/>
<wire x1="55.88" y1="116.84" x2="88.9" y2="116.84" width="0.1524" layer="91"/>
<wire x1="88.9" y1="116.84" x2="88.9" y2="114.3" width="0.1524" layer="91"/>
<pinref part="SV1" gate="G$1" pin="7"/>
<wire x1="88.9" y1="114.3" x2="99.06" y2="114.3" width="0.1524" layer="91"/>
</segment>
</net>
<net name="N$6" class="0">
<segment>
<pinref part="IC1" gate="G$1" pin="OUT"/>
<pinref part="C2" gate="G$1" pin="1"/>
<wire x1="81.28" y1="106.68" x2="86.36" y2="106.68" width="0.1524" layer="91"/>
<wire x1="86.36" y1="106.68" x2="86.36" y2="104.14" width="0.1524" layer="91"/>
<wire x1="86.36" y1="106.68" x2="91.44" y2="106.68" width="0.1524" layer="91"/>
<wire x1="91.44" y1="106.68" x2="91.44" y2="116.84" width="0.1524" layer="91"/>
<junction x="86.36" y="106.68"/>
<pinref part="SV1" gate="G$1" pin="5"/>
<wire x1="91.44" y1="116.84" x2="99.06" y2="116.84" width="0.1524" layer="91"/>
</segment>
</net>
<net name="N$5" class="0">
<segment>
<pinref part="C1" gate="G$1" pin="1"/>
<pinref part="IC1" gate="G$1" pin="IN"/>
<wire x1="66.04" y1="106.68" x2="60.96" y2="106.68" width="0.1524" layer="91"/>
<wire x1="60.96" y1="106.68" x2="60.96" y2="104.14" width="0.1524" layer="91"/>
<wire x1="55.88" y1="119.38" x2="60.96" y2="119.38" width="0.1524" layer="91"/>
<pinref part="X1" gate="SUP" pin="+3.3V"/>
<pinref part="SV1" gate="G$1" pin="3"/>
<wire x1="60.96" y1="119.38" x2="99.06" y2="119.38" width="0.1524" layer="91"/>
<wire x1="60.96" y1="106.68" x2="60.96" y2="119.38" width="0.1524" layer="91"/>
<junction x="60.96" y="106.68"/>
<junction x="60.96" y="119.38"/>
</segment>
</net>
</nets>
</sheet>
</sheets>
</schematic>
</drawing>
<compatibility>
<note version="6.3" minversion="6.2.2" severity="warning">
Since Version 6.2.2 text objects can contain more than one line,
which will not be processed correctly with this version.
</note>
</compatibility>
</eagle>
